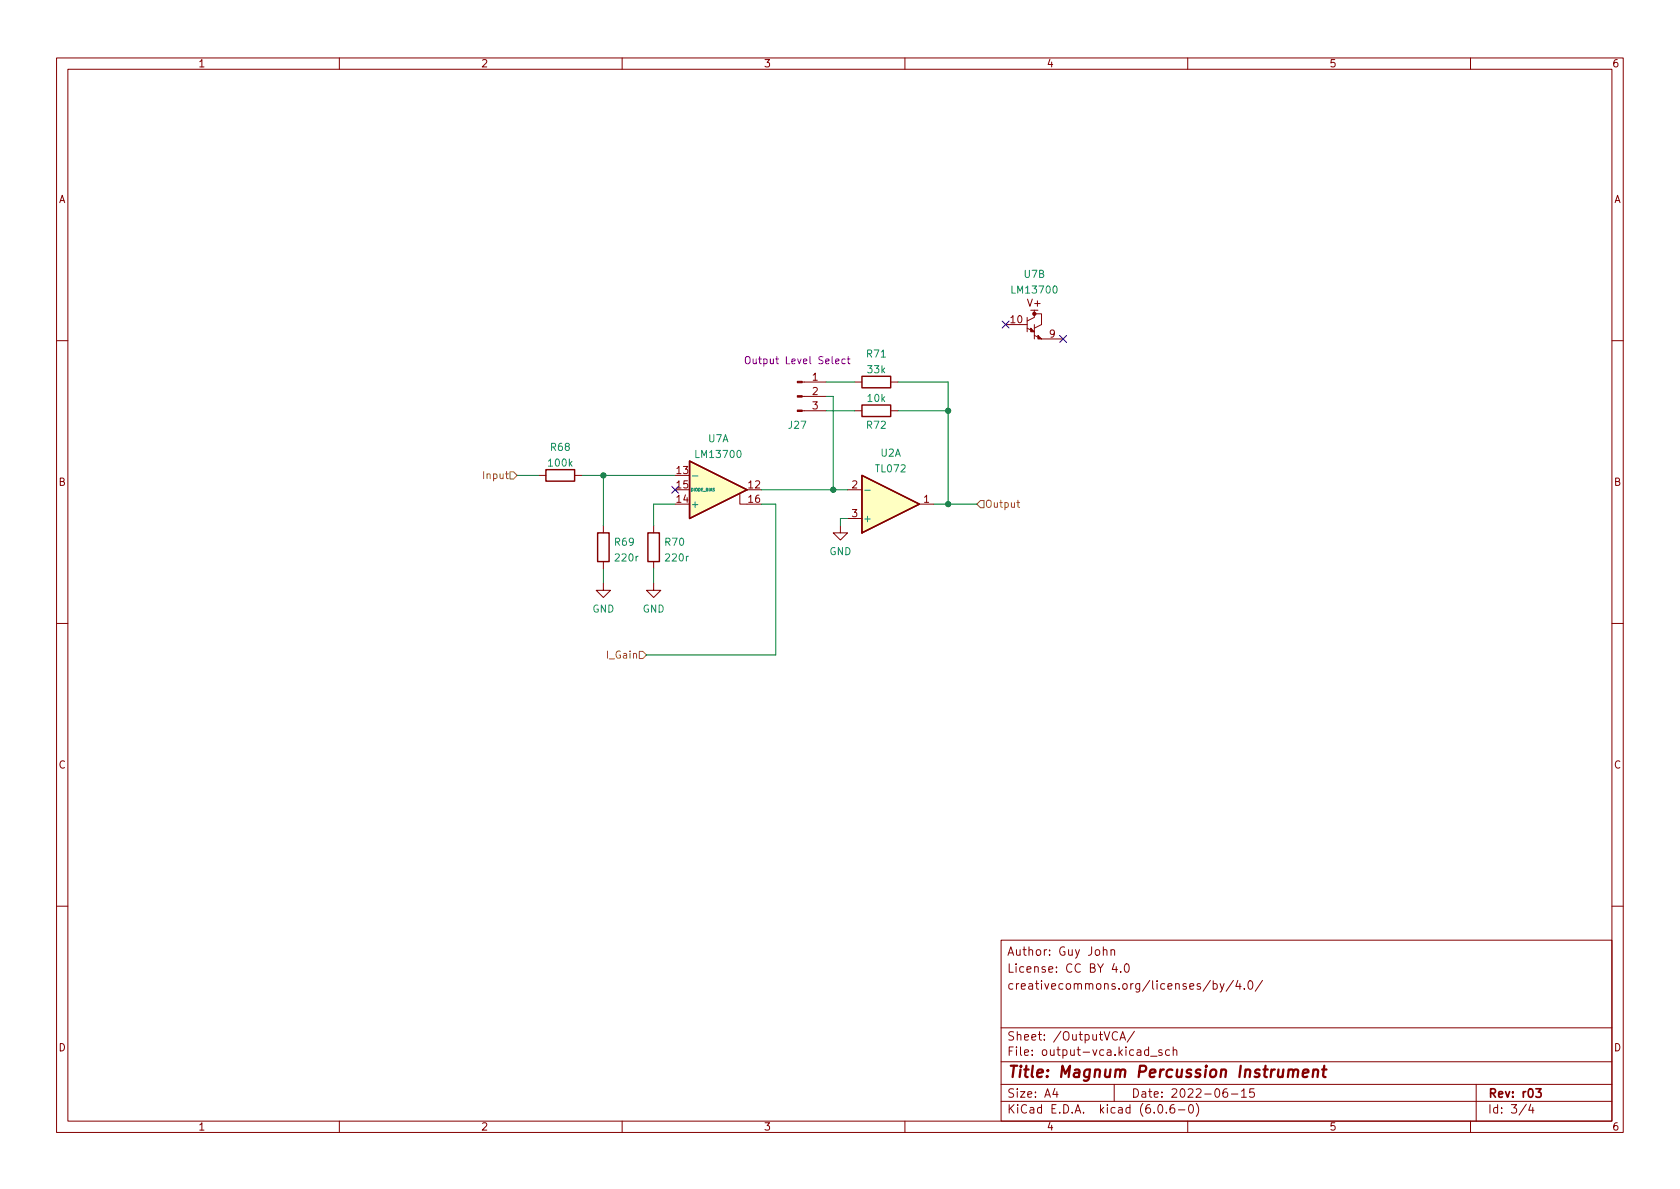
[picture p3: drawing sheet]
<svg xmlns="http://www.w3.org/2000/svg" width="297mm" height="210mm" viewBox="0 0 297 210" stroke-linecap="round" stroke-linejoin="round" font-family="sans-serif">
<g fill="none" stroke="#840000" stroke-width=".18">
<path d="M10 10.2h277v190.1h-277zM12 12.2h273v186.1h-273zM60 10.2v2M110 10.2v2M160 10.2v2M210 10.2v2M260 10.2v2M177.8 57.4h3.8M181.6 58l1.3 .7M181.6 56.1v2.6M182.2 54.9h1.3M182.9 54.9v1.2l-1.3 .7"/>
<path d="M182.9 55.5h1.2v1.9l-1.2 .6M182.9 59.3l1.2 .6h3.9M182.9 57.4v2.5M10 60.2h2M141.8 72.6h4.2M141.8 70.1h4.2M141.8 67.6h4.2M151.1 72.6h1.3M151.1 67.6h1.3M157.5 72.6h1.2M157.5 67.6h1.2M285 60.2h2"/>
<path d="M95.2 84.1h1.3M101.6 84.1h1.3M106.7 93v1.2M106.7 99.3v1.3M115.6 93v1.2M115.6 99.3v1.3M130.8 87.2v1.9h1.3M148.6 93v1.2h1.3l-1.3 1.3-1.3-1.3h1.3M149.9 86.6h2.5M149.9 91.7h2.5M162.6 89.1h2.5M10 110.2h2"/>
<path d="M106.7 103.1v1.3h1.2l-1.2 1.3-1.3-1.3h1.3M115.6 103.1v1.3h1.2l-1.2 1.3-1.3-1.3h1.3M285 110.2h2M10 160.2h2M177 166.3h108v32h-108zM195.1 168.1l.2-.2 .3 .1 .1 .9M195.1 167.4v1.5M196.4 168.1l.2-.2 .4 .1 .1 .9M196.4 167.9v1M197 170.4l-.4 1h1M197.4 170.9v1M198.1 171.8v.1"/>
<path d="M198.9 170.6l.2-.2a.81 .81 0 0 1 .6 .7 .81 .81 0 0 1-.3 .8h-.1a.81 .81 0 0 1-.4-1.3zM214 173.4l-1.3 1.9M214.5 174l.4-.1 .3 .3v.4l-.1 .3h-.6M214.5 173.4v1.5M215.7 173.9l.4 1M216.4 173.9l-.5 1.4-.2 .1M218.1 173.4l-1.3 1.9M218.9 173.4l-.4 1h.9M219.2 173.9v1M220 174.8v.1M220.8 173.6l.2-.2a.81 .81 0 0 1 .6 .7 .81 .81 0 0 1-.3 .8h-.2a.81 .81 0 0 1-.3-1.3zM223.2 173.4l-1.3 1.9"/>
<path d="M285 160.2h2M60 198.3v2M110 198.3v2M160 198.3v2M177 194.8h108M177 191.8h108M177 187.8h108M177 181.8h108M186.5 192.5l-.4 1h1M186.9 193v1M197 191.8v3M197.6 182.6a.6 .6 0 0 0-.8 0 .6 .6 0 0 0-.2 .7 .56 .56 0 0 0 .3 .6 .56 .56 0 0 0 .7-.1"/>
<path d="M198 183.9l.5-1.5 .5 1.5M198.1 183.5h.8M200.6 182.4l-1.3 1.9M203.1 185.7l-.5-.1-.2 .3v.4l.1 .3h.6M203.1 185.1v1.5M203.4 186.8h1.2M204.9 195.4l.2-.1a.81 .81 0 0 1 .6 .7 .81 .81 0 0 1-.3 .8h-.2a.81 .81 0 0 1-.6-.6 .81 .81 0 0 1 .3-.8zM205.4 185.7l-.3-.1-.2 .2v.3l.5 .1v.4h-.5M206.2 196.7v.1M206.8 185.7l-.4-.1-.3 .3v.4l.1 .3h.6M207.4 185.8l.2-.2 .4 .1 .1 .9M207.4 185.1v1.5"/>
<path d="M207.6 195.3a.59 .59 0 0 0-.7 .7v.5l.1 .3h.4l.2-.1 .1-.5-.1-.2-.5-.1-.2 .3M208.4 196.3h1.1M210 198.3v2M210.4 195.4l.1-.1a.81 .81 0 0 1 .6 .7 .81 .81 0 0 1-.3 .8h-.2a.81 .81 0 0 1-.5-.6 .81 .81 0 0 1 .3-.8zM211.5 195.1a1.72 1.72 0 0 1 0 2.3M216.9 192.5a.59 .59 0 0 0-.7 .7v.5l.2 .3h.4l.2-.1 .1-.5-.2-.2-.4-.1-.3 .3M217.7 193.5h1.2M219.5 193l.4-.5v1.5M219.5 194h.9M221.7 192.5h-.7l-.1 .7 .2-.1 .5 .1 .2 .2-.1 .5-.2 .1-.6-.1M260 198.3v2M261 191.8v6.5"/>
<path d="M269.9 195.3l-1.3 1.9M270.6 195.3l-.3 1h.9M271 195.8v1"/>
</g>
<path d="M271.6 192.5h.9l-.5 .6 .4 .1v.7l-.2 .1h-.4l-.2-.1" fill="none" stroke="#840000" stroke-width=".3"/>
<path d="M228.7 189.4a.5 .5 0 0 1 .8-.2l-.1 1.3M230.4 189.8l.9-.2v-.4l-.6-.1-.3 .3v1l.2 .1 .5-.1M232.2 189.3a.49 .49 0 0 1 .9 .1l-.2 1.1M232.3 189.1l-.2 1.4M233.8 189.1h.7M234.1 188.5l-.2 1.7 .1 .2 .4 .1" fill="none" stroke="#840000" stroke-width=".4"/>
<path d="M152.4 71.6h5.1v2.1h-5.1zM152.4 66.5h5.1v2.1h-5.1zM96.5 83.1h5.1v2h-5.1zM105.7 94.2h2v5.1h-2zM114.6 94.2h2v5.1h-2zM121.9 81.5l10.2 5.1-10.2 5.1zM152.4 84.1l10.2 5-10.2 5.1z" fill="none" stroke="#840000" stroke-width=".25"/>
<circle cx="182.9" cy="55.5" r=".25" fill="#840000" stroke="#840000" stroke-width=".25"/>
<g fill="#840000" stroke="#840000" stroke-width=".18">
<path d="M182.2 58l.7 .7h-.7z"/>
<path d="M183.5 59.3l.6 .6h-.6z"/>
<path d="M141 72.5h.8v.3h-.8z"/>
<path d="M141 70h.8v.2h-.8z"/>
<path d="M141 67.4h.8v.3h-.8z"/>
</g>
<path d="M131.8 63.2l.3-.1a.43 .43 0 0 1 .5 .4v.4a.42 .42 0 0 1-.4 .4 .42 .42 0 0 1-.4-.4zM149.4 63.5h-.3l-.3 .2 .2 .6h.4M149.8 63.5h.5M150 63.1v1l.3 .2" fill="none" stroke="#840084" stroke-width=".18"/>
<g fill="#ffffc2" stroke="#ffffc2" stroke-width=".18">
<path d="M121.9 81.5l10.2 5.1-10.2 5.1z"/>
<path d="M152.4 84.1l10.2 5-10.2 5.1z"/>
</g>
<path d="M122.4 84.2h1M152.9 86.7h1" fill="none" stroke="#008484" stroke-width=".18"/>
<path d="M90.2 83.4h.6l.6 .7-.6 .6h-.6zM173.4 88.5h.6v1.3h-.6l-.7-.7zM179.8 88.9h.5M180 88.5v1l.3 .2M113 115.2h.7l.6 .6-.6 .7h-.7z" fill="none" stroke="#848400" stroke-width=".18"/>
<g fill="none" stroke="#008400" stroke-width=".18">
<path d="M146 67.6h5.1M146 72.6h5.1M146 70.1h1.3v16.5M158.7 67.6h8.9v21.5M158.7 72.6h8.9M91.4 84.1h3.8M102.9 84.1h16.5M106.7 84.1v8.9M119.4 89.1h-3.8v3.9M134.6 86.6h15.3M134.6 89.1h2.6v26.7h-22.9M149.9 91.7h-1.3v1.3"/>
<path d="M165.1 89.1h7.6M106.7 100.6v2.5M115.6 100.6v2.5"/>
</g>
<path d="M177.2 56.8l1.2 1.2M178.4 56.8l-1.2 1.2M187.4 59.3l1.2 1.2M188.6 59.3l-1.2 1.2M118.8 86l1.2 1.2M120 86l-1.2 1.2" fill="none" stroke="#000084" stroke-width=".18"/>
<g fill="#008400" stroke="#008400" stroke-width=".18">
<circle cx="167.6" cy="72.6" r=".46"/>
<circle cx="147.3" cy="86.6" r=".46"/>
<circle cx="167.6" cy="89.1" r=".46"/>
<circle cx="106.7" cy="84.1" r=".46"/>
</g>
<text font-size="2.8" fill="#840000" x="178" y="190.6">Title: Magnum Percussion Instrument</text>
<g font-size="2.1" fill="#840000">
<text x="178" y="172">License: CC BY 4.0</text>
<text x="178" y="169">Author: Guy John</text>
<text x="178" y="175">creativecommons.org/licenses/by/4.0/</text>
<text x="178" y="184">Sheet: /OutputVCA/</text>
<text x="178" y="186.7">File: output-vca.kicad_sch</text>
<text x="178" y="196.9">KiCad E.D.A. kicad (6.0.6-0)</text>
<text x="178" y="194.1">Size: A4</text>
<text x="200" y="194.1">Date: 2022-06-15</text>
<text x="263" y="194.1">Rev: r03</text>
<text x="263" y="196.9">Id: 3/4</text>
</g>
<g font-size="1.8" fill="#840000">
<text x="35" y="11.9">1</text>
<text x="85" y="11.9">2</text>
<text x="135" y="11.9">3</text>
<text x="185" y="11.9">4</text>
<text x="235" y="11.9">5</text>
<text x="285" y="11.9">6</text>
<text x="10.3" y="35.9">A</text>
<text x="285.3" y="35.9">A</text>
<text x="178.7" y="57.1">10</text>
<text x="181.8" y="54.2">V+</text>
<text x="185.6" y="59.7">9</text>
<text x="143.7" y="67.3">1</text>
<text x="143.7" y="69.8">2</text>
<text x="143.7" y="72.4">3</text>
<text x="119.7" y="83.8">13</text>
<text x="10.3" y="85.9">B</text>
<text x="119.7" y="88.9">14</text>
<text x="119.7" y="86.4">15</text>
<text x="132.4" y="86.4">12</text>
<text x="132.4" y="88.9">16</text>
<text x="150.6" y="86.4">2</text>
<text x="163.3" y="88.9">1</text>
<text x="285.3" y="85.9">B</text>
<text x="150.6" y="91.4">3</text>
<text x="10.3" y="135.9">C</text>
<text x="285.3" y="135.9">C</text>
<text x="10.3" y="185.9">D</text>
<text x="285.3" y="185.9">D</text>
<text x="35" y="199.9">1</text>
<text x="85" y="199.9">2</text>
<text x="135" y="199.9">3</text>
<text x="185" y="199.9">4</text>
<text x="235" y="199.9">5</text>
<text x="285" y="199.9">6</text>
</g>
<g font-size="1.8" fill="#008484">
<text x="179.1" y="51.9">LM13700</text>
<text x="181.1" y="49.1">U7B</text>
<text x="153.3" y="63.2">R71</text>
<text x="153.5" y="66">33k</text>
<text x="153.5" y="71.1">10k</text>
<text x="139.5" y="75.8">J27</text>
<text x="153.3" y="75.8">R72</text>
<text x="97.1" y="82.5">100k</text>
<text x="97.4" y="79.7">R68</text>
<text x="123.3" y="81">LM13700</text>
<text x="125.2" y="78.2">U7A</text>
<text x="154.9" y="83.5">TL072</text>
<text x="155.7" y="80.7">U2A</text>
<text x="122" y="89.8">+</text>
<text x="152.5" y="92.3">+</text>
<text x="108.8" y="96.5">R69</text>
<text x="108.9" y="99.3">220r</text>
<text x="117.7" y="96.5">R70</text>
<text x="117.8" y="99.3">220r</text>
<text x="146.6" y="98.2">GND</text>
<text x="104.7" y="108.3">GND</text>
<text x="113.6" y="108.3">GND</text>
</g>
<text font-size="1.8" fill="#840084" x="132.7" y="64.4">Output Level Select</text>
<g font-size="1.8" fill="#848400">
<text x="85.7" y="84.7">Input</text>
<text x="174.1" y="89.8">Output</text>
<text x="107.5" y="116.5">I_Gain</text>
</g>
<text font-size=".7" fill="#008484" x="122" y="86.9">DIODE_BIAS</text>
</svg>
